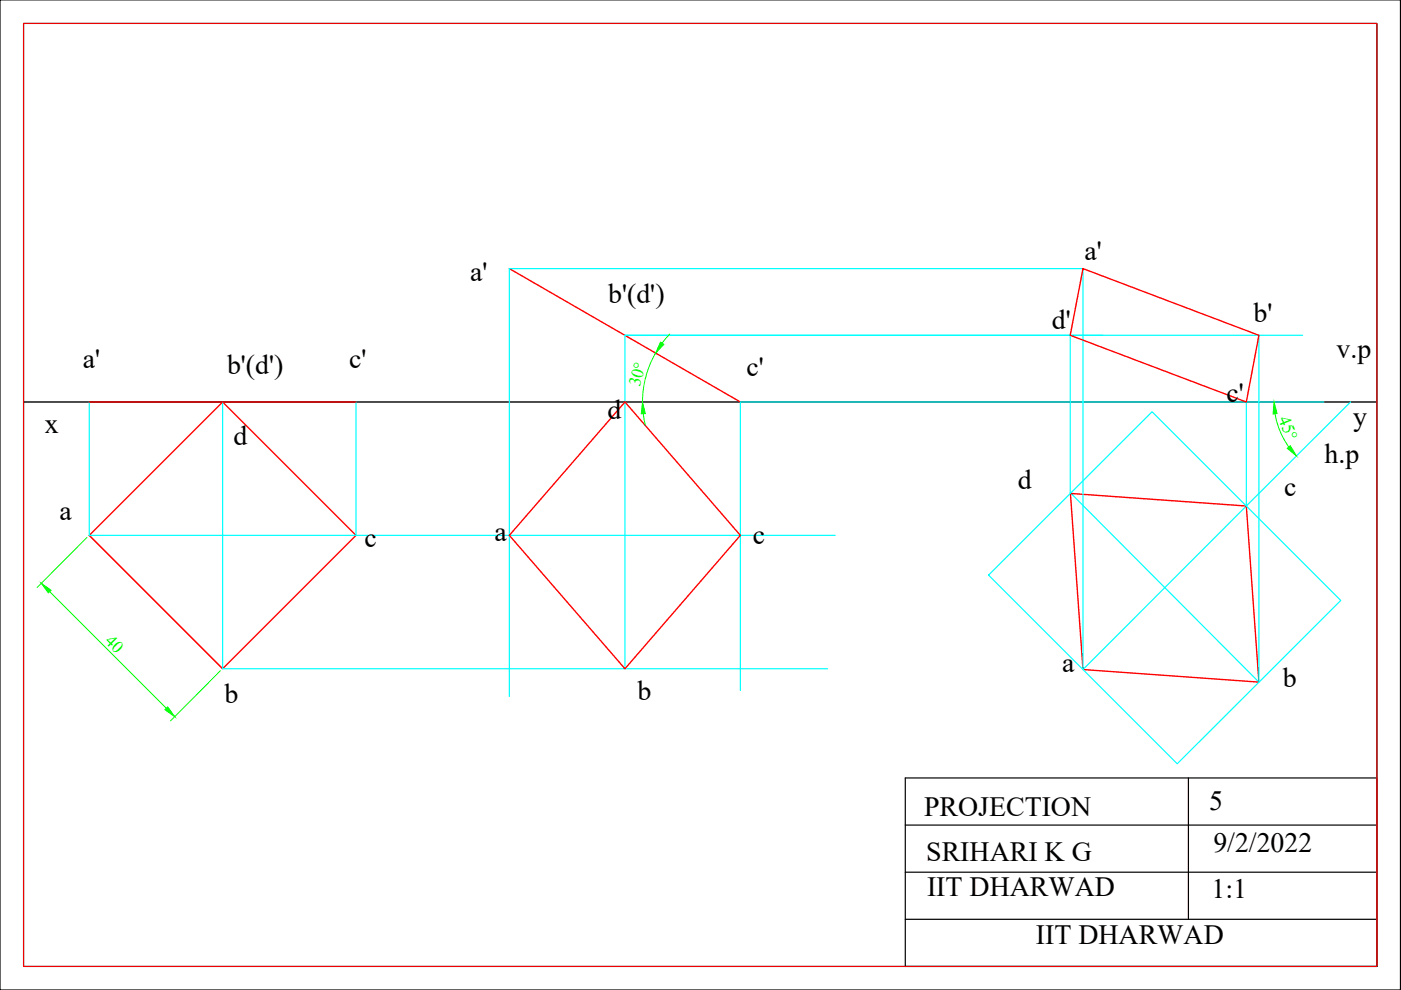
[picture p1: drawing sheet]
<svg xmlns="http://www.w3.org/2000/svg" width="297mm" height="210mm" viewBox="0 0 297 210" stroke-linecap="round" stroke-linejoin="round" font-family="sans-serif">
<!-- layer: Thick -->
<path d="M5 85.2h286.9" fill="none" stroke="#000" stroke-width=".3"/>
<path d="M108 57l49 28.2M229.6 57l37.3 14.1-2.7 14.1-37.3-14.1zM18.9 85.2h56.6M132.5 85.2l24.5 28.3-24.5 28.3-24.5-28.3zM18.9 113.5l28.3-28.3 28.3 28.3-28.3 28.3zM226.9 104.6l37.3 2.7 2.7 37.3-37.3-2.6z" fill="none" stroke="#f00" stroke-width=".3"/>
<!-- layer: Thin -->
<path d="M226.9 71.1v33.4l40 40.1v-73.5M276.2 71.1h-143.7v70.7M18.9 85.2v28.3h158.2M47.2 85.2v56.6h128.3M75.5 85.2v28.3M264.2 85.2v22.1M280.7 85.2h-123.7v61.2M286.3 85.2l-56.7 56.8v-85h-121.6v90.7M209.6 121.9l34.7-34.6 40 40-34.7 34.6z" fill="none" stroke="#0ff" stroke-width=".25"/>
<path d="M132.5 71.1h.1" fill="none" stroke="#0ff" stroke-width=".21"/>
<!-- layer: Dimension -->
<path d="M139 74.8a20.8 20.8 0 0 0-2.8 10.4M142 70.8l-1.6 1.9M136.4 87.7l.4 2.5M270.3 87.7a16.6 16.6 0 0 0 3 7.1M18.5 113.9l-10.6 10.7M10.5 125.4l24.8 24.8M46.7 142.2l-10.5 10.6" fill="none" stroke="#0f0" stroke-width=".21"/>
<g fill="#0f0" stroke="#0f0" stroke-width=".21">
<path d="M8.8 123.7l2 1.5-.6 .5z"/>
<path d="M35 150.5l.6-.6 1.4 2z"/>
<path d="M270.1 85.2l.7 2.5-.9 .1z"/>
<path d="M272.9 95.1l.7-.6 1.3 2.2z"/>
<path d="M140 72.5l.8 .5-1.8 1.9z"/>
<path d="M136.2 85.2l.6 2.5h-.8z"/>
</g>
<!-- layer: 0 -->
<path d="M0 0h296.9v209.9h-296.9zM5 5h286.9v199.9h-286.9zM191.9 164.9h100v40h-100zM191.9 174.9h100M252 164.9v30M191.9 184.9h100M191.9 194.9h100" fill="none" stroke="#000" stroke-width=".25"/>
<!-- layer: Thick -->
<path d="M5 5h286.9v199.9h-286.9z" fill="none" stroke="#f00" stroke-width=".21"/>
<g font-size="5.9">
<text x="99.7" y="59.5">a'</text>
<text x="229.9" y="55.2">a'</text>
<text x="128.9" y="64.2">b'(d')</text>
<text x="223" y="69.8">d'</text>
<text x="265.8" y="68.3">b'</text>
<text x="17.6" y="78">a'</text>
<text x="74" y="78">c'</text>
<text x="283.4" y="76">v.p</text>
<text x="48.1" y="79.4">b'(d')</text>
<text x="158.2" y="79.7">c'</text>
<text x="128.8" y="88.7">d</text>
<text x="260" y="85.1">c'</text>
<text x="9.5" y="91.9">x</text>
<text x="49.5" y="94.2">d</text>
<text x="286.9" y="90.3">y</text>
<text x="280.8" y="98.1">h.p</text>
<text x="215.8" y="103.6">d</text>
<text x="272.2" y="105.3">c</text>
<text x="12.6" y="110.2">a</text>
<text x="77.3" y="116">c</text>
<text x="104.9" y="114.6">a</text>
<text x="159.6" y="115.4">c</text>
<text x="225.2" y="142.4">a</text>
<text x="47.6" y="149">b</text>
<text x="135.1" y="148.4">b</text>
<text x="272" y="145.7">b</text>
<text x="195.9" y="173.1">PROJECTION</text>
<text x="256.4" y="171.8">5</text>
<text x="196.4" y="182.5">SRIHARI K G</text>
<text x="257.3" y="180.7">9/2/2022</text>
<text x="196.6" y="190">IIT DHARWAD</text>
<text x="256.9" y="190.3">1:1</text>
<text x="219.6" y="200.3">IIT DHARWAD</text>
</g>
<g font-size="3.7" fill="#0f0">
<text x="135.6" y="82.1" transform="rotate(-75 135.6 82.1)">30°</text>
<text x="271" y="88.8" transform="rotate(68 271 88.8)">45°</text>
<text x="22.1" y="136" transform="rotate(45 22.1 136)">40</text>
</g>
</svg>
